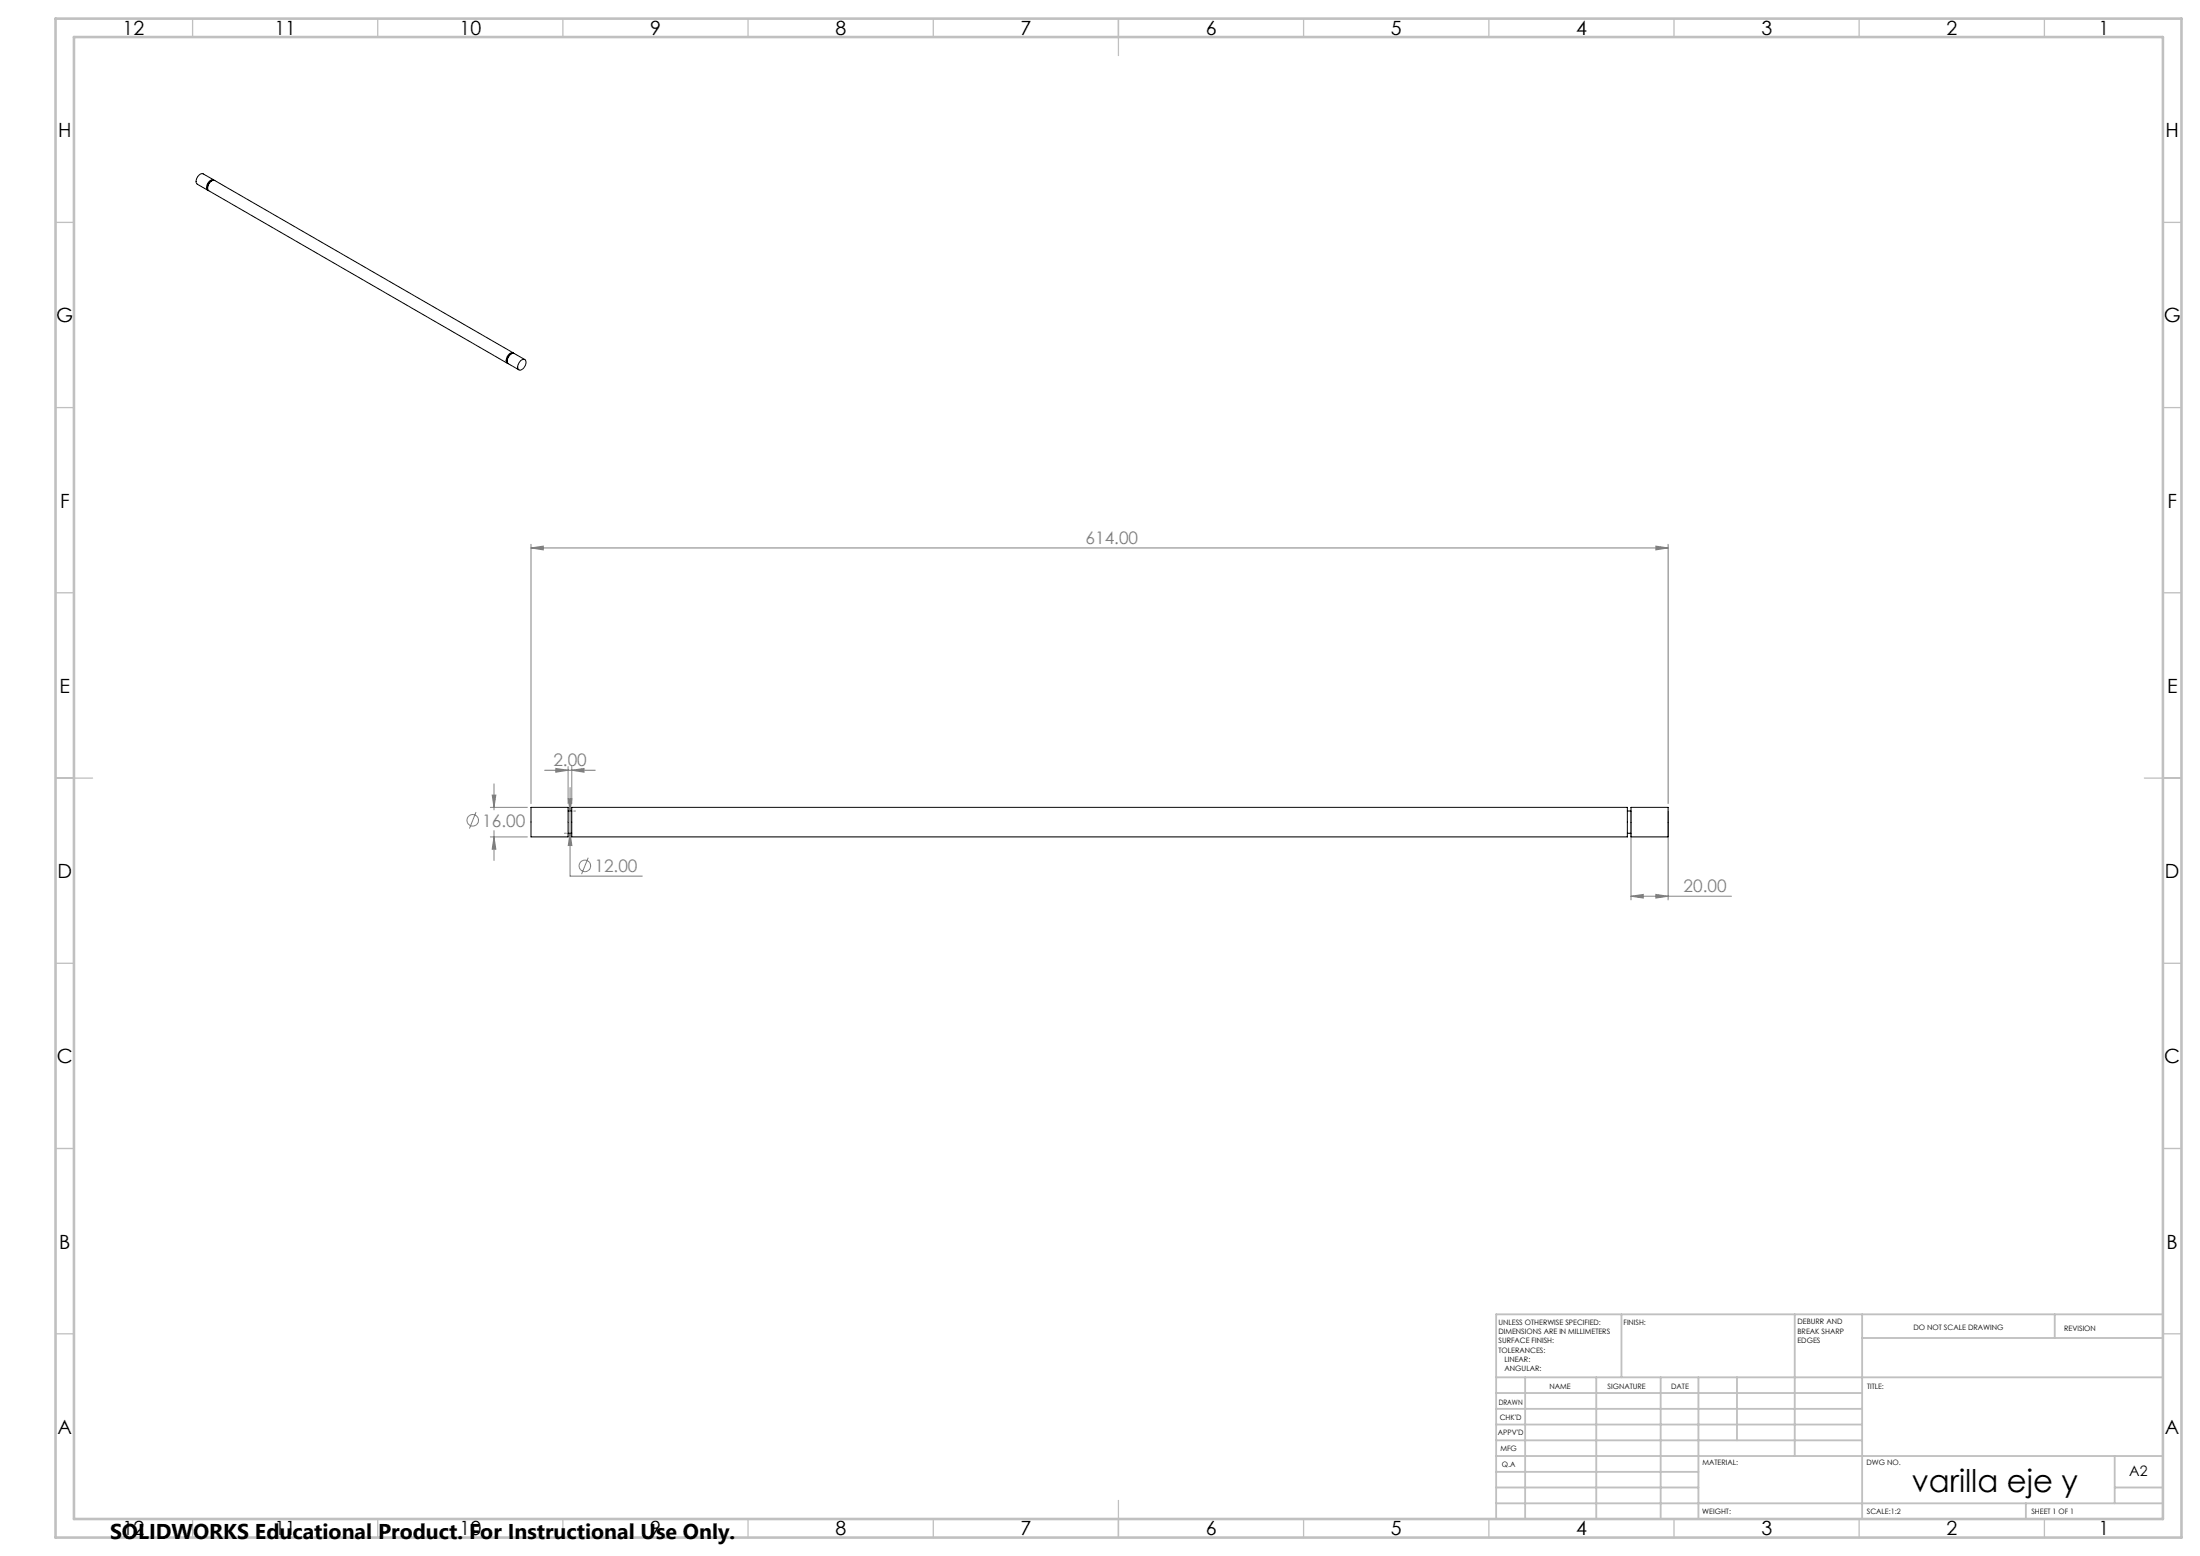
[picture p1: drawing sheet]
<svg xmlns="http://www.w3.org/2000/svg" width="594mm" height="420mm" viewBox="0 0 594 420" stroke-linecap="round" stroke-linejoin="round" font-family="sans-serif">
<g fill="none" stroke="#808080" stroke-width=".27">
<path d="M143.4 147.9l3.3-.5v1zM143.4 146.9v70M143.4 147.9h307M447.1 147.4l3.3 .5-3.3 .5zM450.4 146.9v70M128.5 219.2l-1.7 4.4M132.4 217.9h10M132.9 214.6h1l-.5 3.3zM133.4 211.6v7M147 207.9h13.7M150.1 207.4l3.3 .5-3.3 .5zM153.4 206.9v10"/>
<path d="M153.4 215.6h1l-.5 3.3zM153.9 212.6v23.9h19.5M154.4 207.9l3.3-.5v1zM154.4 206.9v10M154.9 218.9h.5M440.4 218.9v24M450.4 218.9v24M132.4 225.9h10M133.4 225.9l.5 3.3h-1zM133.4 224.2v8.1M152.4 224.9h.5M153.9 224.9l.5 3.3h-1z"/>
<path d="M158.8 231.5l-1.8 4.5M440.4 241.9l3.3-.5v1zM440.4 241.9h27.1M447.1 241.4l3.3 .5-3.3 .5z"/>
<circle cx="127.6" cy="221.4" r="1.55"/>
<circle cx="157.9" cy="233.7" r="1.55"/>
</g>
<g fill="none" stroke="#c0c0c0" stroke-width=".35">
<path d="M52 5v5M102 5v5M152 5v5M202 5v5M252 5v5M302 5v10M352 5v5M402 5v5M452 5v5M502 5v5M552 5v5M15 60h5"/>
<path d="M584 60h5M15 110h5M584 110h5M15 160h5M584 160h5M15 210h10M579 210h10M15 260h5M584 260h5M15 310h5M584 310h5M15 360h5"/>
<path d="M584 360h5M52 410v5M102 410v5M152 410v5M202 410v5M252 410v5M302 405v10M352 410v5M402 410v5M452 410v5M502 410v5M552 410v5"/>
</g>
<g fill="none" stroke="#c0c0c0" stroke-width=".5">
<path d="M437.8 354.8v17M484.6 354.8v38.2M502.8 354.8v55.2M554.8 354.8v6.4M584 354.8h-180v55.2M404 371.8h180M404 376h98.8M411.8 371.8v38.2M431 371.8v38.2M448.4 371.8v38.2M458.6 371.8v38.2M469 371.8v17"/>
<path d="M502.8 361.2h81.2M404 388.8h98.8M404 384.5h98.8M404 380.3h98.8M404 397.3h54.6M404 393h180M571 393v12.8M404 405.8h180M404 401.5h54.6M547 405.8v4.2M571 401.5h13"/>
</g>
<path d="M15 5h574v410h-574zM20 10h564v400h-564z" fill="none" stroke="#c0c0c0" stroke-width=".7"/>
<g fill="#808080">
<path d="M447.1 241.4l3.3 .5-3.3 .5zM440.4 241.9l3.3-.5v1z"/>
<path d="M143.4 147.9l3.3-.5v1zM447.1 147.4l3.3 .5-3.3 .5zM132.9 214.6h1l-.5 3.3zM133.4 225.9l.5 3.3h-1zM150.1 207.4l3.3 .5-3.3 .5zM154.4 207.9l3.3-.5v1zM153.4 215.6h1l-.5 3.3zM153.9 224.9l.5 3.3h-1z"/>
</g>
<g fill="none" stroke="#000" stroke-width=".27">
<path d="M57 48.9a1.76 1.76 0 0 0-.9 1.7M57.7 48.6l-2.8-1.7a1.86 1.86 0 0 0-1.6 2.8l2.8 1.6M57.8 48.7a1.58 1.58 0 0 0-2 1.6l.1 .8 .4 .3M137.9 95.6a1.67 1.67 0 0 0-1 1.7M138.6 95.3l-80.6-46.6a1.84 1.84 0 0 0-1.6 2.8l80.6 46.6M138.7 95.4a1.45 1.45 0 0 0-1.9 1.3l-.1 .9 .5 .5M140.6 97.3a.82 .82 0 0 1 1.1-.2 .82 .82 0 0 1 .3 1.1 1.56 1.56 0 0 1-2 1.5 1.89 1.89 0 0 1 .6-2.4zM141.7 97.1l-2.8-1.7a1.84 1.84 0 0 0-1.6 2.8l2.8 1.6M143.4 217.9h10v8h-10zM153.4 218.9h1M154.4 217.9h285v8h-285zM439.4 218.9h1"/>
<path d="M440.4 217.9h10v8h-10zM153.4 224.9h1M439.4 224.9h1"/>
</g>
<text font-size="8.5" x="516.2" y="402.7">varilla eje y</text>
<text font-size="5.8" x="29.7" y="415.3">SOLIDWORKS Educational Product. For Instructional Use Only.</text>
<g font-size="5.3">
<text x="33.1" y="9.5">12</text>
<text x="74.1" y="9.5">11</text>
<text x="124.1" y="9.5">10</text>
<text x="175.6" y="9.5">9</text>
<text x="225.6" y="9.5">8</text>
<text x="275.6" y="9.5">7</text>
<text x="325.6" y="9.5">6</text>
<text x="375.6" y="9.5">5</text>
<text x="425.6" y="9.5">4</text>
<text x="475.6" y="9.5">3</text>
<text x="525.6" y="9.5">2</text>
<text x="566.6" y="9.5">1</text>
<text x="15.7" y="37">H</text>
<text x="584.7" y="37">H</text>
<text x="15.2" y="87">G</text>
<text x="584.2" y="87">G</text>
<text x="16.2" y="137">F</text>
<text x="585.2" y="137">F</text>
<text x="16.1" y="187">E</text>
<text x="585.1" y="187">E</text>
<text x="15.5" y="237">D</text>
<text x="584.5" y="237">D</text>
<text x="15.4" y="287">C</text>
<text x="584.4" y="287">C</text>
<text x="16" y="337.1">B</text>
<text x="585" y="337.1">B</text>
<text x="15.5" y="387">A</text>
<text x="584.5" y="387">A</text>
<text x="33.1" y="414.5">12</text>
<text x="74.1" y="414.5">11</text>
<text x="124.1" y="414.5">10</text>
<text x="175.6" y="414.5">9</text>
<text x="225.6" y="414.5">8</text>
<text x="275.6" y="414.5">7</text>
<text x="325.6" y="414.5">6</text>
<text x="375.6" y="414.5">5</text>
<text x="425.6" y="414.5">4</text>
<text x="475.6" y="414.5">3</text>
<text x="525.6" y="414.5">2</text>
<text x="566.6" y="414.5">1</text>
</g>
<g font-size="4.7" fill="#808080">
<text x="293.1" y="146.9">614.00</text>
<text x="149.4" y="206.9">2.00</text>
<text x="130.2" y="223.1">16.00</text>
<text x="160.5" y="235.4">12.00</text>
<text x="454.6" y="240.9">20.00</text>
</g>
<text font-size="3.9" x="574.9" y="398.5">A2</text>
<g font-size="2">
<text x="404.6" y="357.6">UNLESS OTHERWISE SPECIFIED:</text>
<text x="438.4" y="357.6">FINISH:</text>
<text x="485.3" y="357.5">DEBURR AND</text>
<text x="485.3" y="360">BREAK SHARP</text>
<text x="516.6" y="359">DO NOT SCALE DRAWING</text>
<text x="557.3" y="359.2">REVISION</text>
<text x="404.6" y="360.1">DIMENSIONS ARE IN MILLIMETERS</text>
<text x="404.6" y="362.6">SURFACE FINISH:</text>
<text x="404.6" y="365.1">TOLERANCES:</text>
<text x="485.3" y="362.5">EDGES</text>
<text x="406.2" y="367.6">LINEAR:</text>
<text x="406.2" y="370.1">ANGULAR:</text>
<text x="418.3" y="375">NAME</text>
<text x="434" y="374.9">SIGNATURE</text>
<text x="451.2" y="374.9">DATE</text>
<text x="504.1" y="374.9">TITLE:</text>
<text x="404.6" y="379.1">DRAWN</text>
<text x="404.9" y="383.3">CHK'D</text>
<text x="404.4" y="387.4">APPV'D</text>
<text x="405.1" y="391.8">MFG</text>
<text x="405.5" y="396">Q.A</text>
<text x="459.6" y="395.5">MATERIAL:</text>
<text x="504" y="395.5">DWG NO.</text>
<text x="459.6" y="408.5">WEIGHT:</text>
<text x="504.1" y="408.6">SCALE:1:2</text>
<text x="548.5" y="408.6">SHEET 1 OF 1</text>
</g>
</svg>
